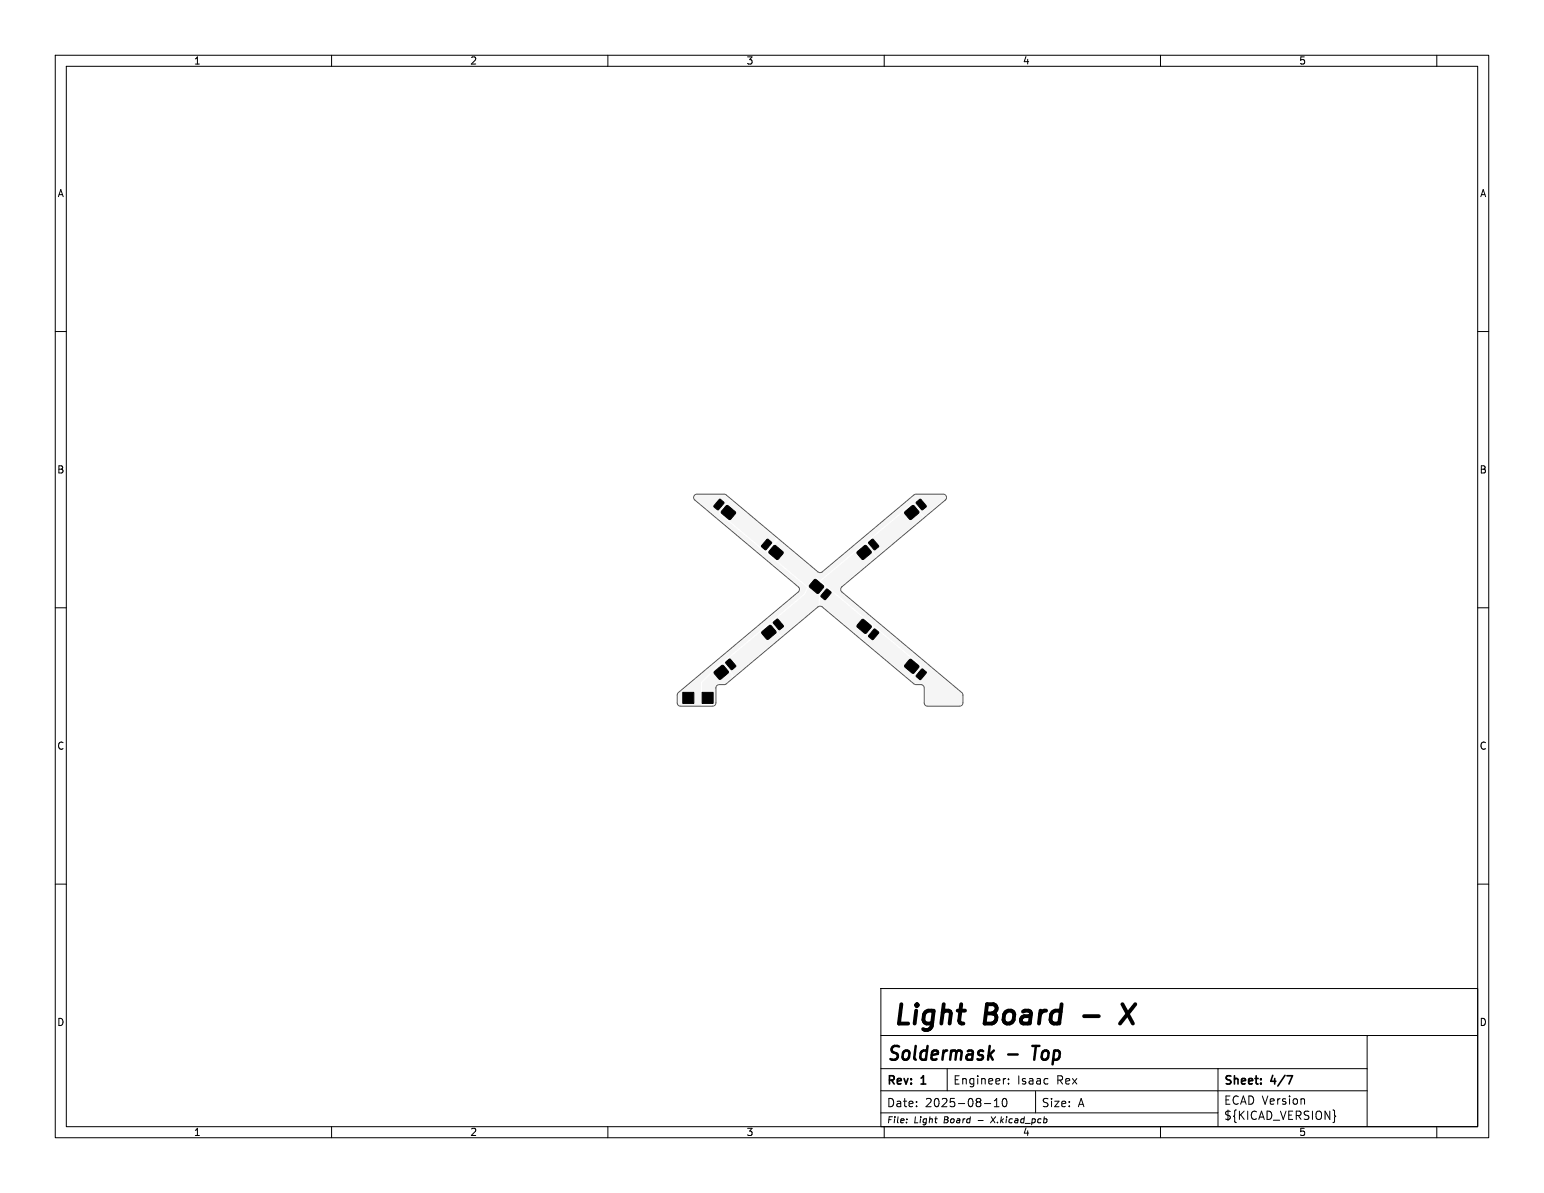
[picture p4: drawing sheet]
<svg xmlns="http://www.w3.org/2000/svg" width="279mm" height="216mm" viewBox="0 0 279 216" stroke-linecap="round" stroke-linejoin="round" font-family="sans-serif">
<g fill="#f5f5f5" stroke="#f5f5f5" stroke-width=".18">
<path d="M129.3 121.5l1.5-1.1 1 1.2-1.5 1.4-1-1.1z"/>
<path d="M131.4 119.8l.7-.5 1 1.1v.2l-.8 .6-1-1.2z"/>
<path d="M127 125.3h2v2h-2z"/>
<path d="M164.6 119.4h.3l1.4 1.1-.1 .3-.9 1h-.3l-1.3-1.1v-.3z"/>
<path d="M166.8 121.1h.2l.6 .7-.9 1.1-.2 .1-.7-.7z"/>
<path d="M140 98.8h.4l1.3 1.1v.3l-.9 1h-.3l-1.4-1.1 .1-.3z"/>
<path d="M138.8 97.6h.2l.6 .7-.9 1.2h-.2l-.7-.7z"/>
<path d="M147.3 104.9h.4l1.3 1.1v.3l-.9 1.1-.3-.1-1.3-1.1v-.3z"/>
<path d="M149.5 106.6h.3l.6 .7-1 1.2h-.2l-.7-.7z"/>
<path d="M155.2 99.8l1.4-1.1 1.1 1.3-1.6 1.3-1-1.1z"/>
<path d="M157.2 98.1l.8-.5 1 1.1v.2l-.8 .6-1-1.2z"/>
<path d="M163.8 92.6l1.4-1.1 1.1 1.2-1.6 1.3-1-1z"/>
<path d="M165.8 90.9l.8-.6 1 1.2v.2l-.8 .6-1-1.2z"/>
<path d="M131.4 91.6l.4-.1 1.3 1.2v.3l-.9 1h-.3l-1.4-1.2 .1-.3z"/>
<path d="M130.1 90.4h.3l.6 .6-1 1.2-.1 .1-.7-.7z"/>
<path d="M123.5 125.3h2v2h-2z"/>
<path d="M155.9 112.2l.4-.1 1.4 1.2-.1 .3-.9 1h-.3l-1.3-1.2v-.3z"/>
<path d="M158.1 113.9h.3l.6 .6-1 1.2-.1 .1-.7-.7z"/>
<path d="M137.9 114.3l1.5-1.1 1 1.2-1.5 1.3-1-1z"/>
<path d="M140 112.6l.7-.6 1 1.2 .1 .2-.8 .6-1-1.2z"/>
</g>
<g fill="#f5f5f5">
<path d="M125.8 89.7l.3-.1h4.9l.3 .1 .7 .7-1.8 2.2v.4l8.1 6.8a.41 .41 0 0 1 .5 .5l7.2 6-.5 1.1-14.9 12.6-.5 .2-3.2 3.2-.1 .2 .1 4-4-.1-.1-.3v-1.4l.1-.3 21.7-18.2 .3-.6-.1-.3-.2-.4-18.7-15.7-.2-.3z"/>
<path d="M139.5 112.7l6.2-5.1a6.8 6.8 0 0 1 1.9-2.9l1.6 1.3-1 1.3-.1 2.2-6.7 5.6-1.9-2.2z"/>
<path d="M140.8 97.9l.2-.1 6.9 5.8 .3 .2h.4l17-14.1 5.1-.1a.4 .4 0 0 1 .4 .3 .4 .4 0 0 1-.2 .4l-3.6 3.1-1.9-2.2h-.5l-16.4 13.8h-.2l-.5-.5-.3 .1-.3 .2-1 1.3-7.2-6z"/>
<path d="M127.1 123.5l3.2-3.2h.3l1.8 1.7v.6l-1.2 1.1h-1a.8 .8 0 0 0-.9 .7v3h-2.2z"/>
<path d="M132.2 90.6h.1l8.1 6.7v.2l-1.8 2.1-.2 .1-8-6.8v-.1z"/>
<path d="M156.8 98.3l8.2-7h.2l1.8 2.2v.1l-8.3 7h-.1l-1.8-2.2z"/>
<path d="M130.9 120l8.3-7h.2l1.8 2.2-.1 .1-8.3 7h-.2l-.1-.5-1.6-1.6z"/>
<path d="M158 113.5h.1l8.3 6.9v.2l-1.8 2.1h-.1l-8.3-6.9v-.2z"/>
<path d="M148.7 105.1l7.7-6.5h.2l1.8 2.2-6.2 5.3-.3 .5 .2 .5 21.8 18.4 .1 .3v1.4a.41 .41 0 0 1-.4 .4h-5.9l-.2-.4v-2.8a.8 .8 0 0 0-.9-.7h-1l-.8-.7 1.8-2.3-.1-.5-17.1-14.2-.7-.7z"/>
<path d="M149.3 106.2h.2l8.3 7v.1l-1.8 2.2h-.2l-6.9-5.8-.5-.3v-2z"/>
</g>
<g fill="none" stroke="#000" stroke-width=".18">
<path d="M10 10h259.4v195.9h-259.4zM12 12h255.4v191.9h-255.4zM60 10v2M110 10v2M160 10v2M210 10v2M260 10v2M10 60h2M267.4 60h2M10 110h2M267.4 110h2M10 160h2"/>
<path d="M159.4 178.9h108v25h-108zM267.4 160h2M159.4 197.4h88M159.4 193.4h88M159.4 187.4h108M171.4 193.4v4M178.1 199.7h1.2M179.9 199.2l.5-.4v1.5M181.5 198.9l.2-.1a.8 .8 0 0 1 .5 .7 .8 .8 0 0 1-.5 .8l-.2-.2-.1-.4zM181.9 195.2h.1M182.5 196v.2M182.5 195.3v.1"/>
<path d="M187.4 197.5v3.9M220.4 193.4v10.5M236 198.9l.1 .9M247.4 187.4v16.5M60 203.9v2M110 203.9v2M159.4 201.4h61M160 203.9v2M164.1 202.5v.1M179.9 200.3h.9M180.2 202.1l-1 1.1M210 203.9v2"/>
<path d="M241.5 201.8l.2 .2-.2 .2M260 203.9v2"/>
</g>
<path d="M232.9 194.7h1l-.7 1.5" fill="none" stroke="#000" stroke-width=".3"/>
<path d="M179.9 190.1l-1 1M182.4 190.8h1.8M186.8 189.3h1.3" fill="none" stroke="#000" stroke-width=".45"/>
<path d="M196.2 183.9h2.6M203.1 181.7l1.9 3.5M205.4 181.7l-2.7 3.5" fill="none" stroke="#000" stroke-width=".7"/>
<g fill="#000" stroke="#000" stroke-width=".18">
<path d="M130.1 90.4h.3l.6 .6-1 1.2-.1 .1-.7-.7zM131.4 91.6l.4-.1 1.3 1.2v.3l-.9 1h-.3l-1.4-1.2 .1-.3zM138.8 97.6h.2l.6 .7-.9 1.2h-.2l-.7-.7zM157.2 98.1l.8-.5 1 1.1v.2l-.8 .6-1-1.2zM163.8 92.6l1.4-1.1 1.1 1.2-1.6 1.3-1-1zM165.8 90.9l.8-.6 1 1.2v.2l-.8 .6-1-1.2zM137.9 114.3l1.5-1.1 1 1.2-1.5 1.3-1-1zM140 112.6l.7-.6 1 1.2 .1 .2-.8 .6-1-1.2zM140 98.8h.4l1.3 1.1v.3l-.9 1h-.3l-1.4-1.1 .1-.3zM147.3 104.9h.4l1.3 1.1v.3l-.9 1.1-.3-.1-1.3-1.1v-.3zM149.5 106.6h.3l.6 .7-1 1.2h-.2l-.7-.7zM155.2 99.8l1.4-1.1 1.1 1.3-1.6 1.3-1-1.1z"/>
<path d="M155.9 112.2l.4-.1 1.4 1.2-.1 .3-.9 1h-.3l-1.3-1.2v-.3zM158.1 113.9h.3l.6 .6-1 1.2-.1 .1-.7-.7zM164.6 119.4h.3l1.4 1.1-.1 .3-.9 1h-.3l-1.3-1.1v-.3zM123.5 125.3h2v2h-2zM127 125.3h2v2h-2zM129.3 121.5l1.5-1.1 1 1.2-1.5 1.4-1-1.1zM131.4 119.8l.7-.5 1 1.1v.2l-.8 .6-1-1.2zM166.8 121.1h.2l.6 .7-.9 1.1-.2 .1-.7-.7z"/>
</g>
<path d="M125.7 89.6l.4-.2 5.2 .1 16.7 14 .4 .1 .4-.1 16.6-14 .4-.1h4.9a.6 .6 0 0 1 .6 .5 .6 .6 0 0 1-.2 .6l-18.8 15.7-.2 .5 .2 .4 21.8 18.3 .1 .3 .1 1.5a.6 .6 0 0 1-.6 .6h-5.9a.6 .6 0 0 1-.6-.6v-2.8a.6 .6 0 0 0-.6-.5h-.9l-.3-.1-16.6-14-.4-.1-.4 .1-16.6 14-.3 .1h-.9a.6 .6 0 0 0-.6 .6l-.1 2.8a.6 .6 0 0 1-.5 .5h-5.9a.6 .6 0 0 1-.6-.6l.1-1.5 .1-.3 21.8-18.3 .2-.4-.2-.5-18.8-15.7a.6 .6 0 0 1 0-.9z" fill="none" stroke="#575757" stroke-width=".18"/>
<g font-size="4.9">
<text x="161.4" y="186.4">Light</text>
<text x="178.3" y="186.4">Board</text>
</g>
<g font-size="3.5">
<text x="160.4" y="192.6">Soldermask</text>
<text x="187.8" y="192.6">Top</text>
</g>
<g font-size="2.1">
<text x="160.4" y="196.7">Rev:</text>
<text x="166.8" y="196.7">1</text>
<text x="172.4" y="196.5">Engineer:</text>
<text x="184.1" y="196.5">Isaac</text>
<text x="191.3" y="196.5">Rex</text>
<text x="221.4" y="196.7">Sheet:</text>
<text x="230.1" y="196.7">4/7</text>
<text x="160.4" y="200.6">Date:</text>
<text x="167.4" y="200.6">2025-08-10</text>
<text x="188.4" y="200.6">Size:</text>
<text x="195" y="200.6">A</text>
<text x="221.4" y="200.1">ECAD Version</text>
<text x="221.4" y="202.9">${KICAD_VERSION}</text>
</g>
<g font-size="1.8">
<text x="35" y="11.9">1</text>
<text x="85" y="11.9">2</text>
<text x="135" y="11.9">3</text>
<text x="185" y="11.9">4</text>
<text x="235" y="11.9">5</text>
<text x="10.3" y="35.9">A</text>
<text x="267.7" y="35.9">A</text>
<text x="10.3" y="85.9">B</text>
<text x="267.7" y="85.9">B</text>
<text x="10.3" y="135.9">C</text>
<text x="267.7" y="135.9">C</text>
<text x="10.3" y="185.9">D</text>
<text x="267.7" y="185.9">D</text>
<text x="35" y="205.8">1</text>
<text x="85" y="205.8">2</text>
<text x="135" y="205.8">3</text>
<text x="185" y="205.8">4</text>
<text x="235" y="205.8">5</text>
</g>
<g font-size="1.5">
<text x="160.4" y="203.5">File:</text>
<text x="165.4" y="203.5">Light</text>
<text x="170.9" y="203.5">Board</text>
<text x="177.2" y="203.5">-</text>
<text x="179.8" y="203.5">X.kicad_pcb</text>
</g>
</svg>
